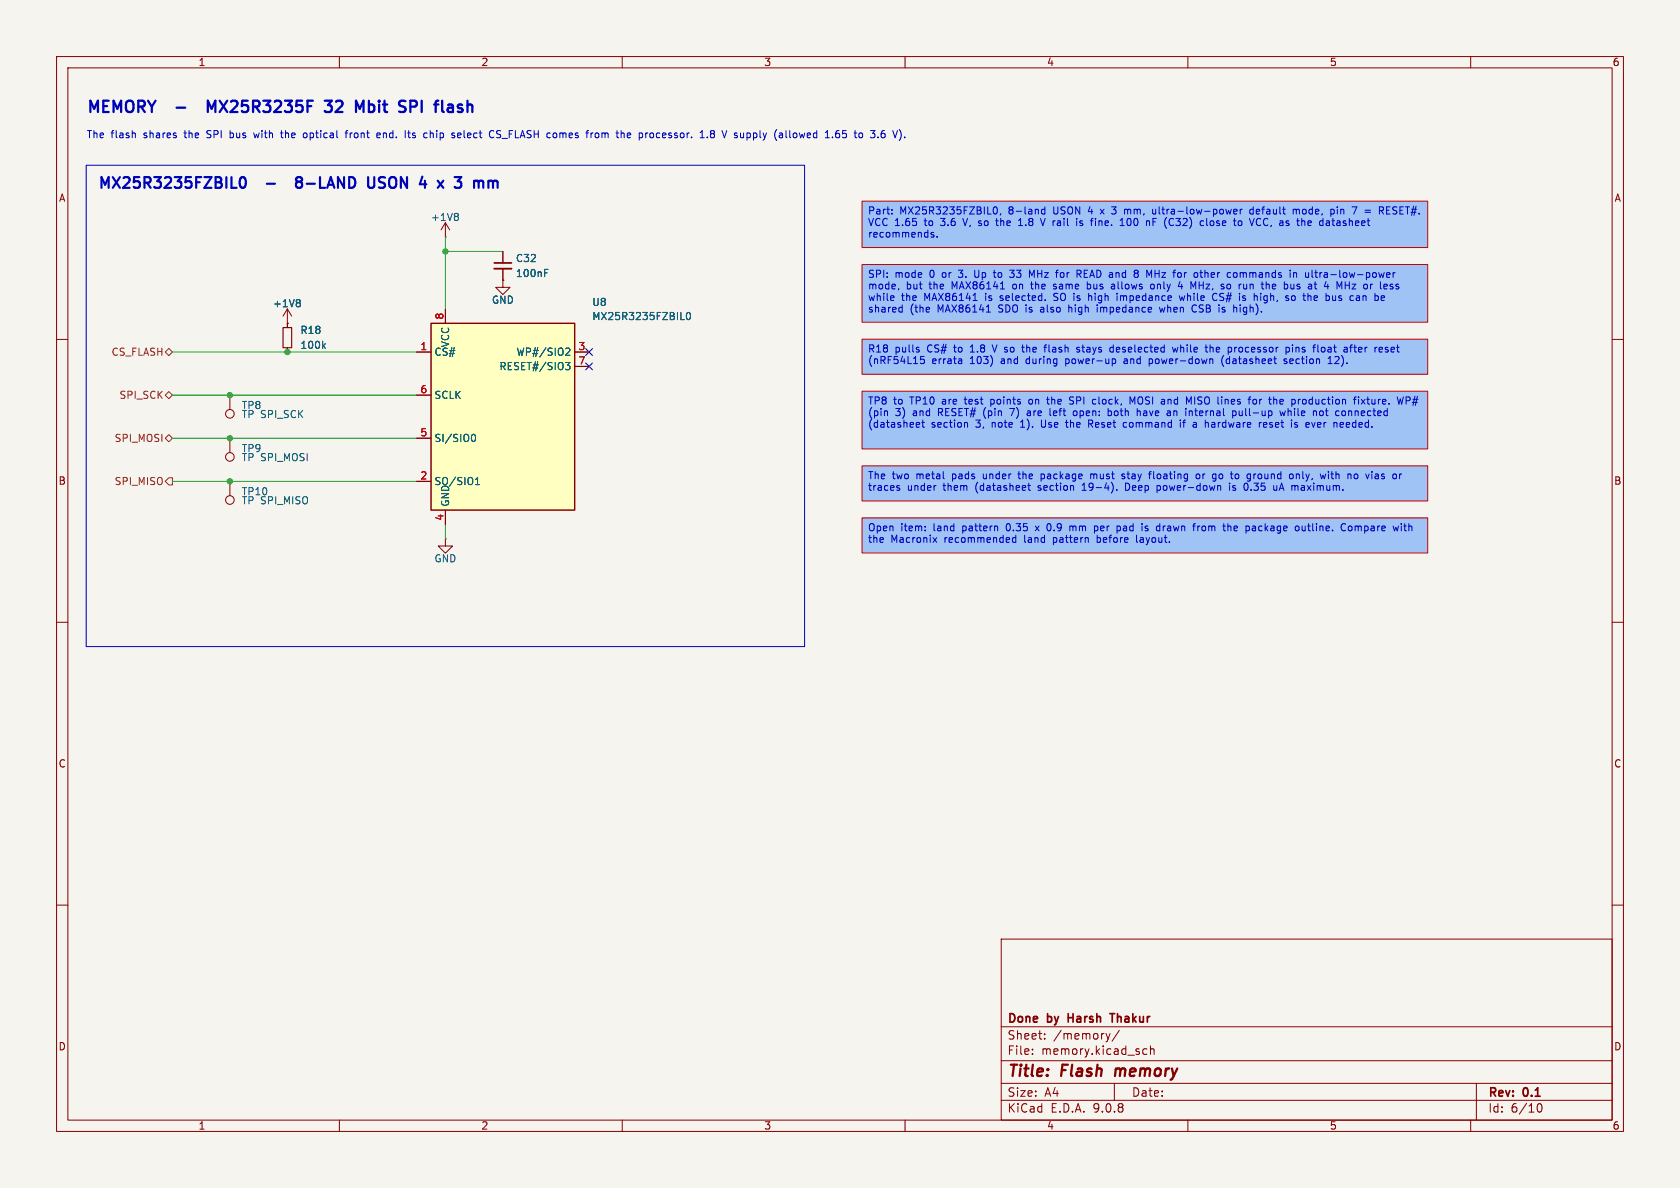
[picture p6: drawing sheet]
(kicad_sch
 (version 20250114)
 (generator "eeschema")
 (generator_version "9.0")
 (paper "A4")
 (title_block (title "Flash memory") (rev "0.1") (company "Done by Harsh Thakur"))
 (lib_symbols
  (symbol "Connector:TestPoint"
  (pin_numbers (hide yes))
  (pin_names
   (offset 0.762) (hide yes))
  (exclude_from_sim no)
  (in_bom yes)
  (on_board yes)
  (property "Reference" "TP" (at 0 6.858 0) (effects (font (size 1.27 1.27))))
  (property "Value" "TestPoint" (at 0 5.08 0) (effects (font (size 1.27 1.27))))
  (property "Footprint" "" (at 5.08 0 0) (effects (font (size 1.27 1.27)) (hide yes)))
  (property "Datasheet" "~" (at 5.08 0 0) (effects (font (size 1.27 1.27)) (hide yes)))
  (property "Description" "test point" (at 0 0 0) (effects (font (size 1.27 1.27)) (hide yes)))
  (symbol "TestPoint_0_1"
   (circle (center 0 3.302) (radius 0.762) (stroke (width 0) (type default)) (fill (type none))))
  (symbol "TestPoint_1_1"
   (pin passive line (at 0 0 90) (length 2.54) (name "1" (effects (font (size 1.27 1.27)))) (number "1" (effects (font (size 1.27 1.27))))))
  (embedded_fonts no))
  (symbol "Device:C_Small"
  (pin_numbers (hide yes))
  (pin_names
   (offset 0.254) (hide yes))
  (exclude_from_sim no)
  (in_bom yes)
  (on_board yes)
  (property "Reference" "C" (at 0.254 1.778 0) (effects (font (size 1.27 1.27)) (justify left)))
  (property "Value" "C_Small" (at 0.254 -2.032 0) (effects (font (size 1.27 1.27)) (justify left)))
  (property "Footprint" "" (at 0 0 0) (effects (font (size 1.27 1.27)) (hide yes)))
  (property "Datasheet" "~" (at 0 0 0) (effects (font (size 1.27 1.27)) (hide yes)))
  (property "Description" "Unpolarized capacitor, small symbol" (at 0 0 0) (effects (font (size 1.27 1.27)) (hide yes)))
  (symbol "C_Small_0_1"
   (polyline (pts (xy -1.524 0.508) (xy 1.524 0.508)) (stroke (width 0.3048) (type default)) (fill (type none)))
   (polyline (pts (xy -1.524 -0.508) (xy 1.524 -0.508)) (stroke (width 0.3302) (type default)) (fill (type none))))
  (symbol "C_Small_1_1"
   (pin passive line (at 0 2.54 270) (length 2.032) (name "~" (effects (font (size 1.27 1.27)))) (number "1" (effects (font (size 1.27 1.27)))))
   (pin passive line (at 0 -2.54 90) (length 2.032) (name "~" (effects (font (size 1.27 1.27)))) (number "2" (effects (font (size 1.27 1.27))))))
  (embedded_fonts no))
  (symbol "Device:R_Small"
  (pin_numbers (hide yes))
  (pin_names
   (offset 0.254) (hide yes))
  (exclude_from_sim no)
  (in_bom yes)
  (on_board yes)
  (property "Reference" "R" (at 0 0 90) (effects (font (size 1.016 1.016))))
  (property "Value" "R_Small" (at 1.778 0 90) (effects (font (size 1.27 1.27))))
  (property "Footprint" "" (at 0 0 0) (effects (font (size 1.27 1.27)) (hide yes)))
  (property "Datasheet" "~" (at 0 0 0) (effects (font (size 1.27 1.27)) (hide yes)))
  (property "Description" "Resistor, small symbol" (at 0 0 0) (effects (font (size 1.27 1.27)) (hide yes)))
  (symbol "R_Small_0_1"
   (rectangle (start -0.762 1.778) (end 0.762 -1.778) (stroke (width 0.2032) (type default)) (fill (type none))))
  (symbol "R_Small_1_1"
   (pin passive line (at 0 2.54 270) (length 0.762) (name "~" (effects (font (size 1.27 1.27)))) (number "1" (effects (font (size 1.27 1.27)))))
   (pin passive line (at 0 -2.54 90) (length 0.762) (name "~" (effects (font (size 1.27 1.27)))) (number "2" (effects (font (size 1.27 1.27))))))
  (embedded_fonts no))
  (symbol "power:+1V8"
  (power)
  (pin_numbers (hide yes))
  (pin_names
   (offset 0) (hide yes))
  (exclude_from_sim no)
  (in_bom yes)
  (on_board yes)
  (property "Reference" "#PWR" (at 0 -3.81 0) (effects (font (size 1.27 1.27)) (hide yes)))
  (property "Value" "+1V8" (at 0 3.556 0) (effects (font (size 1.27 1.27))))
  (property "Footprint" "" (at 0 0 0) (effects (font (size 1.27 1.27)) (hide yes)))
  (property "Datasheet" "" (at 0 0 0) (effects (font (size 1.27 1.27)) (hide yes)))
  (property "Description" "Power symbol creates a global label with name \"+1V8\"" (at 0 0 0) (effects (font (size 1.27 1.27)) (hide yes)))
  (symbol "+1V8_0_1"
   (polyline (pts (xy -0.762 1.27) (xy 0 2.54)) (stroke (width 0) (type default)) (fill (type none)))
   (polyline (pts (xy 0 2.54) (xy 0.762 1.27)) (stroke (width 0) (type default)) (fill (type none)))
   (polyline (pts (xy 0 0) (xy 0 2.54)) (stroke (width 0) (type default)) (fill (type none))))
  (symbol "+1V8_1_1"
   (pin power_in line (at 0 0 90) (length 0) (name "~" (effects (font (size 1.27 1.27)))) (number "1" (effects (font (size 1.27 1.27))))))
  (embedded_fonts no))
  (symbol "power:GND"
  (power)
  (pin_numbers (hide yes))
  (pin_names
   (offset 0) (hide yes))
  (exclude_from_sim no)
  (in_bom yes)
  (on_board yes)
  (property "Reference" "#PWR" (at 0 -6.35 0) (effects (font (size 1.27 1.27)) (hide yes)))
  (property "Value" "GND" (at 0 -3.81 0) (effects (font (size 1.27 1.27))))
  (property "Footprint" "" (at 0 0 0) (effects (font (size 1.27 1.27)) (hide yes)))
  (property "Datasheet" "" (at 0 0 0) (effects (font (size 1.27 1.27)) (hide yes)))
  (property "Description" "Power symbol creates a global label with name \"GND\" , ground" (at 0 0 0) (effects (font (size 1.27 1.27)) (hide yes)))
  (symbol "GND_0_1"
   (polyline (pts (xy 0 0) (xy 0 -1.27) (xy 1.27 -1.27) (xy 0 -2.54) (xy -1.27 -1.27) (xy 0 -1.27)) (stroke (width 0) (type default)) (fill (type none))))
  (symbol "GND_1_1"
   (pin power_in line (at 0 0 270) (length 0) (name "~" (effects (font (size 1.27 1.27)))) (number "1" (effects (font (size 1.27 1.27))))))
  (embedded_fonts no))
  (symbol "smartwatch:MX25R3235F"
  (exclude_from_sim no)
  (in_bom yes)
  (on_board yes)
  (property "Reference" "U" (at 0 0 0) (effects (font (size 1.27 1.27))))
  (property "Value" "MX25R3235F" (at 0 -2.54 0) (effects (font (size 1.27 1.27))))
  (property "Footprint" "smartwatch:MX25R3235F_USON-8_4x3mm_P0.8mm" (at 0 0 0) (effects (font (size 1.27 1.27)) (hide yes)))
  (property "Datasheet" "hardware/datasheets/MX25R3235F_rev1.6.pdf" (at 0 0 0) (effects (font (size 1.27 1.27)) (hide yes)))
  (property "Description" "Macronix MX25R3235F 32 Mbit serial NOR flash, 8-land USON 4x3 mm (ZB), RESET# option (L0). Rev 1.6 section 3." (at 0 0 0) (effects (font (size 1.27 1.27)) (hide yes)))
  (symbol "MX25R3235F_1_1"
   (rectangle (start -12.70 16.51) (end 12.70 -16.51) (stroke (width 0.254) (type default)) (fill (type background)))
   (pin input line (at -15.24 11.43 0) (length 2.54) (name "CS#" (effects (font (size 1.27 1.27)))) (number "1" (effects (font (size 1.27 1.27)))))
   (pin input line (at -15.24 3.81 0) (length 2.54) (name "SCLK" (effects (font (size 1.27 1.27)))) (number "6" (effects (font (size 1.27 1.27)))))
   (pin bidirectional line (at -15.24 -3.81 0) (length 2.54) (name "SI/SIO0" (effects (font (size 1.27 1.27)))) (number "5" (effects (font (size 1.27 1.27)))))
   (pin tri_state line (at -15.24 -11.43 0) (length 2.54) (name "SO/SIO1" (effects (font (size 1.27 1.27)))) (number "2" (effects (font (size 1.27 1.27)))))
   (pin bidirectional line (at 15.24 11.43 180) (length 2.54) (name "WP#/SIO2" (effects (font (size 1.27 1.27)))) (number "3" (effects (font (size 1.27 1.27)))))
   (pin bidirectional line (at 15.24 8.89 180) (length 2.54) (name "RESET#/SIO3" (effects (font (size 1.27 1.27)))) (number "7" (effects (font (size 1.27 1.27)))))
   (pin power_in line (at -10.16 19.05 270) (length 2.54) (name "VCC" (effects (font (size 1.27 1.27)))) (number "8" (effects (font (size 1.27 1.27)))))
   (pin power_in line (at -10.16 -19.05 90) (length 2.54) (name "GND" (effects (font (size 1.27 1.27)))) (number "4" (effects (font (size 1.27 1.27))))))
  (embedded_fonts no)))
 (text "MEMORY  -  MX25R3235F 32 Mbit SPI flash" (exclude_from_sim no) (at 15.24 20.32 0) (effects (font (size 2.0 2.0) bold (color 0 0 180 1)) (justify left bottom)))
 (text "The flash shares the SPI bus with the optical front end. Its chip select CS_FLASH comes from the processor. 1.8 V supply (allowed 1.65 to 3.6 V)." (exclude_from_sim no) (at 15.24 24.765 0) (effects (font (size 1.27 1.27) (color 0 0 180 1)) (justify left bottom)))
 (rectangle (start 15.24 29.21) (end 142.24 114.3) (stroke (width 0.1524) (type solid) (color 0 0 180 1)) (fill (type none)))
 (text "MX25R3235FZBIL0  -  8-LAND USON 4 x 3 mm" (exclude_from_sim no) (at 17.24 33.71 0) (effects (font (size 1.9 1.9) bold (color 0 0 180 1)) (justify left bottom)))
 (symbol (lib_id "smartwatch:MX25R3235F") (at 88.9 73.66 0) (unit 1) (exclude_from_sim no) (in_bom yes) (on_board yes) (dnp no)
  (property "Reference" "U8" (at 104.6 54.15 0) (effects (font (size 1.27 1.27)) (justify left bottom)))
  (property "Value" "MX25R3235FZBIL0" (at 104.6 56.65 0) (effects (font (size 1.27 1.27)) (justify left bottom)))
  (property "Footprint" "smartwatch:MX25R3235F_USON-8_4x3mm_P0.8mm" (at 88.9 73.66 0) (effects (font (size 1.27 1.27)) (hide yes)))
  (property "Datasheet" "hardware/datasheets/MX25R3235F_rev1.6.pdf" (at 88.9 73.66 0) (effects (font (size 1.27 1.27)) (hide yes)))
  (pin "1")
  (pin "2")
  (pin "3")
  (pin "4")
  (pin "5")
  (pin "6")
  (pin "7")
  (pin "8"))
 (hierarchical_label "CS_FLASH" (shape bidirectional) (at 30.48 62.23 180) (effects (font (size 1.27 1.27)) (justify right)))
 (hierarchical_label "SPI_SCK" (shape bidirectional) (at 30.48 69.85 180) (effects (font (size 1.27 1.27)) (justify right)))
 (hierarchical_label "SPI_MOSI" (shape bidirectional) (at 30.48 77.47 180) (effects (font (size 1.27 1.27)) (justify right)))
 (hierarchical_label "SPI_MISO" (shape output) (at 30.48 85.09 180) (effects (font (size 1.27 1.27)) (justify right)))
 (symbol (lib_id "Connector:TestPoint") (at 40.64 69.85 180) (unit 1) (exclude_from_sim no) (in_bom yes) (on_board yes) (dnp no)
  (property "Reference" "TP8" (at 42.64 71.65 0) (effects (font (size 1.27 1.27)) (justify right)))
  (property "Value" "TP SPI_SCK" (at 42.64 73.25 0) (effects (font (size 1.27 1.27)) (justify right)))
  (property "Footprint" "TestPoint:TestPoint_Pad_D1.0mm" (at 40.64 69.85 0) (effects (font (size 1.27 1.27)) (hide yes)))
  (property "Datasheet" "~" (at 40.64 69.85 0) (effects (font (size 1.27 1.27)) (hide yes)))
  (pin "1"))
 (symbol (lib_id "Connector:TestPoint") (at 40.64 77.47 180) (unit 1) (exclude_from_sim no) (in_bom yes) (on_board yes) (dnp no)
  (property "Reference" "TP9" (at 42.64 79.27 0) (effects (font (size 1.27 1.27)) (justify right)))
  (property "Value" "TP SPI_MOSI" (at 42.64 80.87 0) (effects (font (size 1.27 1.27)) (justify right)))
  (property "Footprint" "TestPoint:TestPoint_Pad_D1.0mm" (at 40.64 77.47 0) (effects (font (size 1.27 1.27)) (hide yes)))
  (property "Datasheet" "~" (at 40.64 77.47 0) (effects (font (size 1.27 1.27)) (hide yes)))
  (pin "1"))
 (symbol (lib_id "Connector:TestPoint") (at 40.64 85.09 180) (unit 1) (exclude_from_sim no) (in_bom yes) (on_board yes) (dnp no)
  (property "Reference" "TP10" (at 42.64 86.89 0) (effects (font (size 1.27 1.27)) (justify right)))
  (property "Value" "TP SPI_MISO" (at 42.64 88.49 0) (effects (font (size 1.27 1.27)) (justify right)))
  (property "Footprint" "TestPoint:TestPoint_Pad_D1.0mm" (at 40.64 85.09 0) (effects (font (size 1.27 1.27)) (hide yes)))
  (property "Datasheet" "~" (at 40.64 85.09 0) (effects (font (size 1.27 1.27)) (hide yes)))
  (pin "1"))
 (symbol (lib_id "Device:R_Small") (at 50.8 59.69 0) (unit 1) (exclude_from_sim no) (in_bom yes) (on_board yes) (dnp no)
  (property "Reference" "R18" (at 53.0 59.09 0) (effects (font (size 1.27 1.27)) (justify left bottom)))
  (property "Value" "100k" (at 53.0 60.29 0) (effects (font (size 1.27 1.27)) (justify left top)))
  (property "Footprint" "Resistor_SMD:R_0201_0603Metric" (at 50.8 59.69 0) (effects (font (size 1.27 1.27)) (hide yes)))
  (property "Datasheet" "~" (at 50.8 59.69 0) (effects (font (size 1.27 1.27)) (hide yes)))
  (property "Spec" "CS# pull-up" (at 50.8 59.69 0) (effects (font (size 1.27 1.27)) (hide yes)))
  (property "Source" "MX25R3235F DS rev 1.6 power-on state; nRF54L15 errata 103" (at 50.8 59.69 0) (effects (font (size 1.27 1.27)) (hide yes)))
  (pin "1")
  (pin "2"))
 (symbol (lib_id "power:+1V8") (at 50.8 57.15 0) (unit 1) (exclude_from_sim no) (in_bom no) (on_board no) (dnp no)
  (property "Reference" "#PWR39" (at 50.8 57.15 0) (effects (font (size 1.27 1.27)) (hide yes)))
  (property "Value" "+1V8" (at 50.8 53.65 0) (effects (font (size 1.27 1.27))))
  (property "Footprint" "" (at 50.8 57.15 0) (effects (font (size 1.27 1.27)) (hide yes)))
  (property "Datasheet" "" (at 50.8 57.15 0) (effects (font (size 1.27 1.27)) (hide yes)))
  (pin "1"))
 (symbol (lib_id "power:+1V8") (at 78.74 41.91 0) (unit 1) (exclude_from_sim no) (in_bom no) (on_board no) (dnp no)
  (property "Reference" "#PWR40" (at 78.74 41.91 0) (effects (font (size 1.27 1.27)) (hide yes)))
  (property "Value" "+1V8" (at 78.74 38.41 0) (effects (font (size 1.27 1.27))))
  (property "Footprint" "" (at 78.74 41.91 0) (effects (font (size 1.27 1.27)) (hide yes)))
  (property "Datasheet" "" (at 78.74 41.91 0) (effects (font (size 1.27 1.27)) (hide yes)))
  (pin "1"))
 (symbol (lib_id "Device:C_Small") (at 88.9 46.99 0) (unit 1) (exclude_from_sim no) (in_bom yes) (on_board yes) (dnp no)
  (property "Reference" "C32" (at 91.1 46.39 0) (effects (font (size 1.27 1.27)) (justify left bottom)))
  (property "Value" "100nF" (at 91.1 47.59 0) (effects (font (size 1.27 1.27)) (justify left top)))
  (property "Footprint" "Capacitor_SMD:C_0201_0603Metric" (at 88.9 46.99 0) (effects (font (size 1.27 1.27)) (hide yes)))
  (property "Datasheet" "~" (at 88.9 46.99 0) (effects (font (size 1.27 1.27)) (hide yes)))
  (property "Spec" "X7R 10%, close to the VCC land" (at 88.9 46.99 0) (effects (font (size 1.27 1.27)) (hide yes)))
  (property "Source" "MX25R3235F DS rev 1.6 section 12" (at 88.9 46.99 0) (effects (font (size 1.27 1.27)) (hide yes)))
  (pin "1")
  (pin "2"))
 (symbol (lib_id "power:GND") (at 88.9 49.53 0) (unit 1) (exclude_from_sim no) (in_bom no) (on_board no) (dnp no)
  (property "Reference" "#PWR41" (at 88.9 49.53 0) (effects (font (size 1.27 1.27)) (hide yes)))
  (property "Value" "GND" (at 88.9 53.03 0) (effects (font (size 1.27 1.27))))
  (property "Footprint" "" (at 88.9 49.53 0) (effects (font (size 1.27 1.27)) (hide yes)))
  (property "Datasheet" "" (at 88.9 49.53 0) (effects (font (size 1.27 1.27)) (hide yes)))
  (pin "1"))
 (symbol (lib_id "power:GND") (at 78.74 95.25 0) (unit 1) (exclude_from_sim no) (in_bom no) (on_board no) (dnp no)
  (property "Reference" "#PWR42" (at 78.74 95.25 0) (effects (font (size 1.27 1.27)) (hide yes)))
  (property "Value" "GND" (at 78.74 98.75 0) (effects (font (size 1.27 1.27))))
  (property "Footprint" "" (at 78.74 95.25 0) (effects (font (size 1.27 1.27)) (hide yes)))
  (property "Datasheet" "" (at 78.74 95.25 0) (effects (font (size 1.27 1.27)) (hide yes)))
  (pin "1"))
 (no_connect (at 104.14 62.23))
 (no_connect (at 104.14 64.77))
 (text_box "Part: MX25R3235FZBIL0, 8-land USON 4 x 3 mm, ultra-low-power default mode, pin 7 = RESET#. VCC 1.65 to 3.6 V, so the 1.8 V rail is fine. 100 nF (C32) close to VCC, as the datasheet recommends." (exclude_from_sim no) (at 152.4 35.56 0) (size 100 8.2) (margins 0.9525 0.9525 0.9525 0.9525) (stroke (width 0.1524) (type solid) (color 200 0 0 1)) (fill (type color) (color 160 195 245 1)) (effects (font (size 1.27 1.27)) (justify left top)))
 (text_box "SPI: mode 0 or 3. Up to 33 MHz for READ and 8 MHz for other commands in ultra-low-power mode, but the MAX86141 on the same bus allows only 4 MHz, so run the bus at 4 MHz or less while the MAX86141 is selected. SO is high impedance while CS# is high, so the bus can be shared (the MAX86141 SDO is also high impedance when CSB is high)." (exclude_from_sim no) (at 152.4 46.76 0) (size 100 10.2) (margins 0.9525 0.9525 0.9525 0.9525) (stroke (width 0.1524) (type solid) (color 200 0 0 1)) (fill (type color) (color 160 195 245 1)) (effects (font (size 1.27 1.27)) (justify left top)))
 (text_box "R18 pulls CS# to 1.8 V so the flash stays deselected while the processor pins float after reset (nRF54L15 errata 103) and during power-up and power-down (datasheet section 12)." (exclude_from_sim no) (at 152.4 59.96 0) (size 100 6.2) (margins 0.9525 0.9525 0.9525 0.9525) (stroke (width 0.1524) (type solid) (color 200 0 0 1)) (fill (type color) (color 160 195 245 1)) (effects (font (size 1.27 1.27)) (justify left top)))
 (text_box "TP8 to TP10 are test points on the SPI clock, MOSI and MISO lines for the production fixture. WP# (pin 3) and RESET# (pin 7) are left open: both have an internal pull-up while not connected (datasheet section 3, note 1). Use the Reset command if a hardware reset is ever needed." (exclude_from_sim no) (at 152.4 69.16 0) (size 100 10.2) (margins 0.9525 0.9525 0.9525 0.9525) (stroke (width 0.1524) (type solid) (color 200 0 0 1)) (fill (type color) (color 160 195 245 1)) (effects (font (size 1.27 1.27)) (justify left top)))
 (text_box "The two metal pads under the package must stay floating or go to ground only, with no vias or traces under them (datasheet section 19-4). Deep power-down is 0.35 uA maximum." (exclude_from_sim no) (at 152.4 82.36 0) (size 100 6.2) (margins 0.9525 0.9525 0.9525 0.9525) (stroke (width 0.1524) (type solid) (color 200 0 0 1)) (fill (type color) (color 160 195 245 1)) (effects (font (size 1.27 1.27)) (justify left top)))
 (text_box "Open item: land pattern 0.35 x 0.9 mm per pad is drawn from the package outline. Compare with the Macronix recommended land pattern before layout." (exclude_from_sim no) (at 152.4 91.56 0) (size 100 6.2) (margins 0.9525 0.9525 0.9525 0.9525) (stroke (width 0.1524) (type solid) (color 200 0 0 1)) (fill (type color) (color 160 195 245 1)) (effects (font (size 1.27 1.27)) (justify left top)))
 (wire (pts (xy 30.48 62.23) (xy 50.8 62.23)) (stroke (width 0) (type default)))
 (wire (pts (xy 50.8 62.23) (xy 73.66 62.23)) (stroke (width 0) (type default)))
 (wire (pts (xy 30.48 69.85) (xy 40.64 69.85)) (stroke (width 0) (type default)))
 (wire (pts (xy 40.64 69.85) (xy 73.66 69.85)) (stroke (width 0) (type default)))
 (wire (pts (xy 30.48 77.47) (xy 40.64 77.47)) (stroke (width 0) (type default)))
 (wire (pts (xy 40.64 77.47) (xy 73.66 77.47)) (stroke (width 0) (type default)))
 (wire (pts (xy 30.48 85.09) (xy 40.64 85.09)) (stroke (width 0) (type default)))
 (wire (pts (xy 40.64 85.09) (xy 73.66 85.09)) (stroke (width 0) (type default)))
 (wire (pts (xy 78.74 54.61) (xy 78.74 46.99)) (stroke (width 0) (type default)))
 (wire (pts (xy 78.74 44.45) (xy 88.9 44.45)) (stroke (width 0) (type default)))
 (wire (pts (xy 78.74 46.99) (xy 78.74 44.45)) (stroke (width 0) (type default)))
 (wire (pts (xy 78.74 44.45) (xy 78.74 41.91)) (stroke (width 0) (type default)))
 (wire (pts (xy 78.74 92.71) (xy 78.74 95.25)) (stroke (width 0) (type default)))
 (junction (at 40.64 69.85) (diameter 0) (color 0 0 0 0))
 (junction (at 40.64 77.47) (diameter 0) (color 0 0 0 0))
 (junction (at 40.64 85.09) (diameter 0) (color 0 0 0 0))
 (junction (at 50.8 62.23) (diameter 0) (color 0 0 0 0))
 (junction (at 78.74 44.45) (diameter 0) (color 0 0 0 0))
 (sheet_instances (path "" (page "1")))
 (embedded_fonts no))
